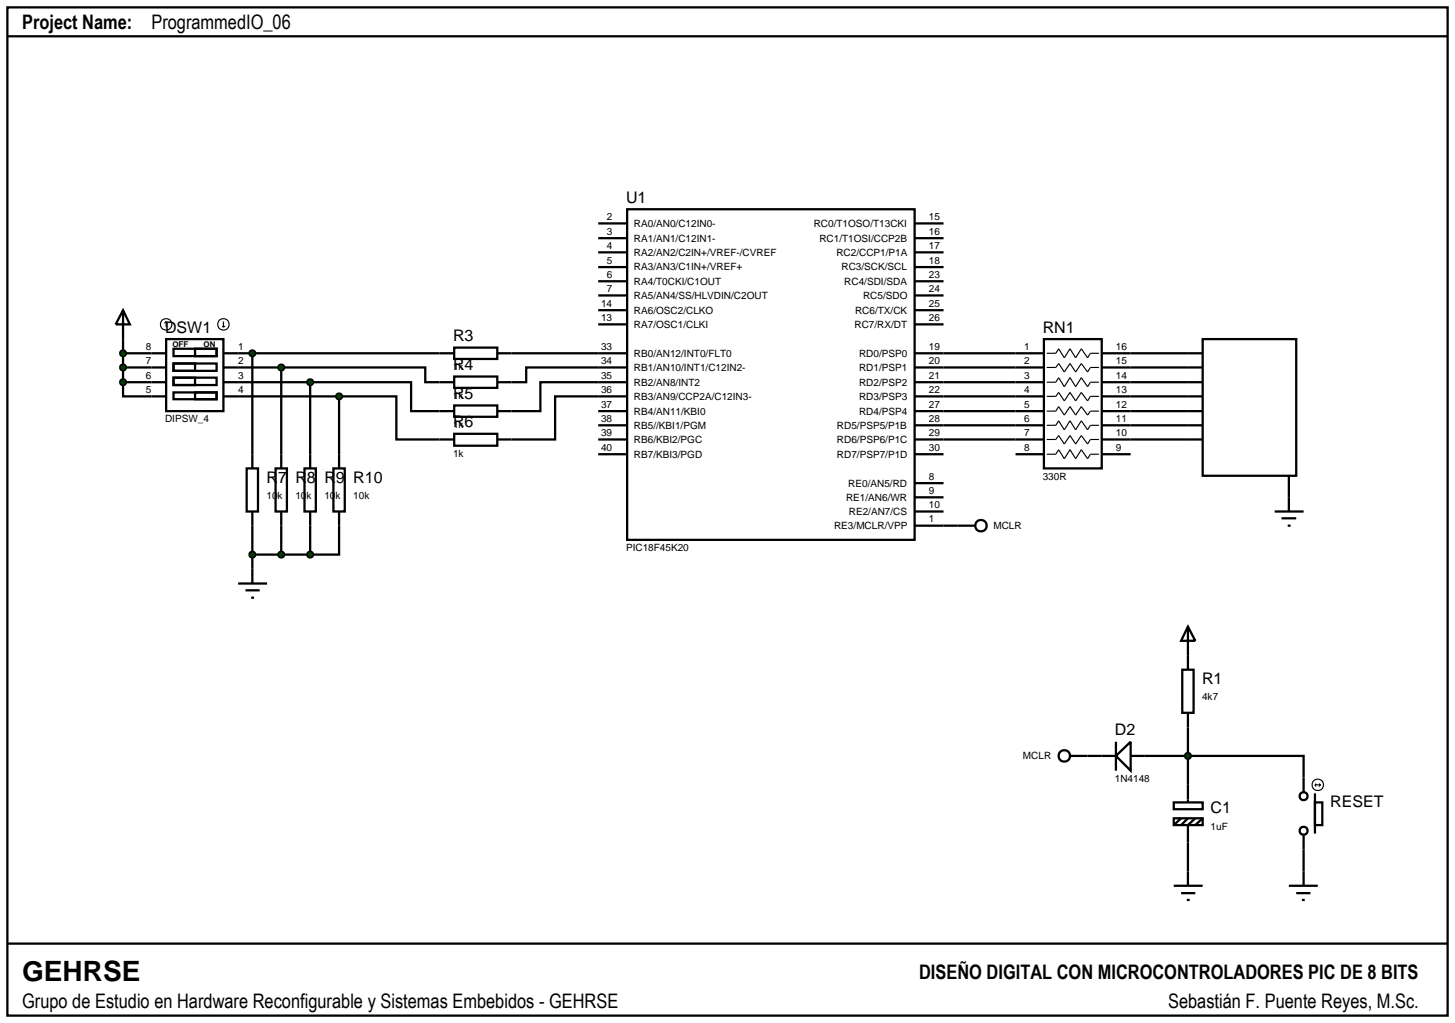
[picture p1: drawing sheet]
<svg xmlns="http://www.w3.org/2000/svg" width="257mm" height="180mm" viewBox="0 0 257 180" stroke-linecap="round" stroke-linejoin="round" font-family="sans-serif">
<g fill="none" stroke="#000" stroke-width=".4">
<path d="M1.3 1.3h254v177.8h-254zM1.3 6.4h254M105.5 39.4h5.1M110.6 36.9h50.7v58.3h-50.7zM161.3 39.4h5.1M21.7 54.7l1.2 2.5h-2.5zM21.7 54.7v12.7M29.3 59.8h10.1v12.7h-10.1zM105.5 49.6h5.1M105.5 52.1h5.1M105.5 54.7h5.1M105.5 57.2h5.1"/>
<path d="M105.5 47.1h5.1M105.5 42h5.1M105.5 44.5h5.1M161.3 49.6h5.1M161.3 52.1h5.1M161.3 54.7h5.1M161.3 57.2h5.1M161.3 47.1h5.1M161.3 42h5.1M161.3 44.5h5.1M184.1 59.8h10.2v22.8h-10.2zM212.1 59.8h16.5v24.1h-16.5z"/>
<path d="M21.7 67.4v2.5h7.6M21.7 62.3h7.6M21.7 64.8h7.6M21.7 67.4h7.6M30.6 61.5h7.6v1.3h-7.6zM30.6 64.1h7.6v1.3h-7.6zM30.6 64.1h3.8v1.3h-3.8zM30.6 66.6h7.6v1.3h-7.6zM30.6 66.6h3.8v1.3h-3.8zM30.6 69.2h7.6v1.2h-7.6zM34.4 61.5h3.8v1.3h-3.8zM34.4 69.2h3.8v1.2h-3.8z"/>
<path d="M39.4 62.3h40.7M39.4 64.8h10.2M39.4 67.4h15.3M39.4 69.9h20.4M44.5 62.3v20.3M49.6 64.8h25.4v2.6h5.1M49.6 64.8v15.3M54.7 67.4h17.8v5.1h7.6M54.7 67.4v12.7M59.8 69.9h10.1v7.6h10.2M59.8 69.9v10.2M80.1 61.3h7.6v2h-7.6z"/>
<path d="M80.1 66.4h7.6v2h-7.6zM80.1 71.5h7.6v2h-7.6zM80.1 76.5h7.6v2.1h-7.6zM87.7 62.3h22.9M105.5 72.5h5.1M105.5 75h5.1M105.5 77.5h5.1M110.6 64.8h-17.8v2.6h-5.1M110.6 67.4h-15.3v5.1h-7.6M110.6 69.9h-12.7v7.6h-10.2M161.3 62.3h22.8M161.3 64.8h22.8"/>
<path d="M161.3 67.4h22.8M161.3 69.9h22.8M161.3 72.5h22.8M161.3 75h22.8M161.3 77.5h22.8M194.3 62.3h17.8M194.3 64.8h17.8M194.3 67.4h17.8M194.3 69.9h17.8M194.3 72.5h17.8M194.3 75h17.8M194.3 77.5h17.8"/>
<path d="M43.5 82.6h2v7.6h-2zM44.5 90.2v10.1M44.5 97.8h10.2M49.6 92.7v5.1M54.7 92.7v5.1M59.8 92.7v5.1h-5.1M105.5 80.1h5.1M161.3 92.7h7.6M161.3 90.2h5.1M161.3 80.1h5.1M161.3 85.2h5.1M161.3 87.7h5.1"/>
<path d="M179.1 80.1h5M194.3 80.1h5.1M224.8 90.2h5.1M226 91.4h2.6M227.1 92.7h.5M227.3 83.9v6.3M191.8 133.3h2.5M201.9 133.3h28v3.8M209.5 128.3v10.1M209.5 148.6v5.1M229.9 149.8v3.9M1.3 166.4h254"/>
</g>
<g fill="none" stroke="#000" stroke-width=".2">
<path d="M29.3 56.7l-.3 .3M29.3 56.7l.2 .3M29.3 56.7v1M39.2 57.5l.2 .2M39.4 56.7v1M39.7 57.5l-.3 .2M184.6 62.3h1.6l.5-.8 1 1.6 1-1.6 1 1.6 1-1.6 1.1 1.6 .5-.8h1.5M184.6 64.8h1.6l.5-.7 1 1.5 1-1.5 1 1.5 1-1.5 1.1 1.5 .5-.8h1.5M184.6 67.4h1.6l.5-.8 1 1.6 1-1.6 1 1.6 1-1.6 1.1 1.6 .5-.8h1.5M184.6 69.9h1.6l.5-.7 1 1.5 1-1.5 1 1.5 1-1.5 1.1 1.5 .5-.8h1.5M184.6 72.5h1.6l.5-.8 1 1.5 1-1.5 1 1.5 1-1.5 1.1 1.5 .5-.7h1.5M184.6 75h1.6l.5-.8 1 1.6 1-1.6 1 1.6 1-1.6 1.1 1.6 .5-.8h1.5"/>
<path d="M184.6 77.5h1.6l.5-.7 1 1.5 1-1.5 1 1.5 1-1.5 1.1 1.5 .5-.8h1.5M184.6 80.1h1.6l.5-.8 1 1.6 1-1.6 1 1.6 1-1.6 1.1 1.6 .5-.8h1.5"/>
<circle cx="29.3" cy="57.2" r="1.01"/>
<circle cx="39.4" cy="57.2" r="1.01"/>
</g>
<g fill="#004000" stroke="#000" stroke-width=".4">
<path d="M21.3 62l.4-.2-.5 .5zM21.7 61.8l.4 .2 .1 .3zM22.2 62.3l-.1 .3-.4 .2zM21.2 62.3l.5 .5-.4-.2z"/>
<path d="M21.3 64.5l.4-.2-.5 .5zM21.7 64.3l.4 .2 .1 .3zM21.7 65.3l.5-.5-.1 .3zM21.2 64.8l.5 .5-.3-.1z"/>
<path d="M21.3 67.1l.4-.2-.5 .5zM21.7 66.9l.4 .2 .1 .3zM21.7 67.9l.5-.5-.1 .3zM21.2 67.4l.5 .5-.3-.1z"/>
<path d="M44.1 62l.4-.2-.5 .5zM44.5 61.8l.4 .2 .1 .3zM45 62.3l-.1 .3-.4 .2zM44 62.3l.5 .5-.4-.2z"/>
</g>
<g fill="#004000">
<path d="M21.2 62.3l.5-.5 .5 .5-.5 .5z"/>
<path d="M21.2 64.8l.5-.5 .5 .5-.5 .5z"/>
<path d="M21.2 67.4l.5-.5 .5 .5-.5 .5z"/>
<path d="M44 62.3l.5-.5 .5 .5-.5 .5z"/>
</g>
<path d="M48.6 82.6h2v7.6h-2zM49.6 80.1v2.5M49.6 90.2v2.5M53.7 82.6h2v7.6h-2zM54.7 80.1v2.5M54.7 90.2v2.5M58.8 82.6h2v7.6h-2zM59.8 80.1v2.5M59.8 90.2v2.5" fill="none" stroke="#000" stroke-width=".4"/>
<g fill="#004000" stroke="#000" stroke-width=".4">
<path d="M49.2 64.5l.4-.2-.5 .5zM49.6 64.3l.3 .1 .2 .4zM49.6 65.3l.5-.5-.2 .4zM49.1 64.8l.5 .5-.4-.2z"/>
<path d="M54.3 67.1l.4-.2-.5 .5zM54.7 66.9l.3 .1 .2 .4zM54.7 67.9l.5-.5-.2 .4zM54.2 67.4l.5 .5-.4-.2z"/>
<path d="M59.4 69.6l.4-.2-.5 .5zM59.8 69.4l.4 .2 .1 .3zM59.8 70.4l.5-.5-.1 .3zM59.3 69.9l.5 .5-.3-.1z"/>
<path d="M49.2 97.5l.4-.2-.5 .5zM49.6 97.3l.3 .1 .2 .4zM49.6 98.3l.5-.5-.1 .3zM49.1 97.8l.5 .5-.4-.2z"/>
<path d="M54.4 97.4l.3-.1-.5 .5zM54.7 97.3l.3 .1 .2 .4zM55.2 97.8l-.2 .4-.3 .1zM54.2 97.8l.5 .5-.4-.2z"/>
</g>
<g fill="#004000">
<path d="M49.1 64.8l.5-.5 .5 .5-.5 .5z"/>
<path d="M54.2 67.4l.5-.5 .5 .5-.5 .5z"/>
<path d="M59.3 69.9l.5-.5 .5 .5-.5 .5z"/>
<path d="M49.6 97.3l.5 .5-.5 .5-.5-.5z"/>
<path d="M54.7 97.3l.5 .5-.5 .5-.5-.5z"/>
</g>
<path d="M42 102.9h5.1M43.3 104.1h2.5M44.3 105.4h.5M44.5 100.3v2.6" fill="none" stroke="#000" stroke-width=".4"/>
<path d="M44.1 97.5l.4-.2-.5 .5zM44.5 97.3l.4 .2 .1 .3zM45 97.8l-.1 .3-.4 .2zM44 97.8l.5 .5-.3-.1z" fill="#004000" stroke="#000" stroke-width=".4"/>
<path d="M44 97.8l.5-.5 .5 .5-.5 .5z" fill="#004000"/>
<g fill="none" stroke="#000" stroke-width=".4">
<path d="M208.5 118.1h2v7.6h-2zM209.5 110.5l1.3 2.5h-2.5zM209.5 110.5v7.6M194.3 133.3h2.5M196.8 133.3l2.6-2.5v5.1zM196.8 130.8v5.1M199.4 133.3h2.5M209.5 125.7v2.6M209.5 138.4v3.1M229.9 137.1v2.6M231.9 139.9v7.1M207 141.5h5.1v1.2h-5.1z"/>
<path d="M207 144.3h5.1v1.2h-5.1zM207 156.2h5.1M208.3 157.5h2.5M208.3 144.3l-1.3 1.2M209.3 158.7h.5M209.5 153.7v2.5M209.5 144.3l-1.2 1.2M210.8 144.3l-1.3 1.2v3.1M212.1 144.3l-1.3 1.2M227.3 156.2h5.1M228.6 157.5h2.5M229.6 158.7h.5"/>
<path d="M229.9 147.3v2.5M229.9 153.7v2.5M231.9 141.5h1.3v4h-1.3z"/>
<circle cx="229.9" cy="140.4" r=".7"/>
<circle cx="229.9" cy="146.5" r=".7"/>
</g>
<g fill="none" stroke="#000" stroke-width=".2">
<path d="M231.9 138.4h1M231.9 138.4l.2 .3M232.1 138.2l-.2 .2M232.6 138.2l.3 .2M232.9 138.4l-.3 .3"/>
<circle cx="232.4" cy="138.4" r="1.01"/>
</g>
<path d="M209.2 132.9l.3-.1-.5 .5zM209.5 132.8l.3 .1 .2 .4zM209.5 133.8l.5-.5-.1 .3zM209 133.3l.5 .5-.4-.2z" fill="#004000" stroke="#000" stroke-width=".4"/>
<path d="M209.5 132.8l.5 .5-.5 .5-.5-.5z" fill="#004000"/>
<g fill="none" stroke="#000" stroke-width=".4">
<path d="M168.9 92.7h3M188.7 133.3h3.1"/>
<circle cx="173" cy="92.7" r="1.01"/>
<circle cx="187.7" cy="133.3" r="1.01"/>
</g>
<text font-size="4.9" x="3.9" y="173.1">GEHRSE</text>
<g font-size="3.5">
<text x="3.9" y="5.2">Project Name:</text>
<text x="26.7" y="5.2">ProgrammedIO_06</text>
<text x="162.1" y="172.7">DISEÑO DIGITAL CON MICROCONTROLADORES PIC DE 8 BITS</text>
<text x="3.9" y="177.8">Grupo de Estudio en Hardware Reconfigurable y Sistemas Embebidos - GEHRSE</text>
<text x="206" y="177.8">Sebastián F. Puente Reyes, M.Sc.</text>
</g>
<g font-size="2.8">
<text x="110.4" y="35.8">U1</text>
<text x="29.1" y="58.7">DSW1</text>
<text x="183.9" y="58.7">RN1</text>
<text x="79.9" y="60.2">R3</text>
<text x="79.9" y="65.3">R4</text>
<text x="79.9" y="70.4">R5</text>
<text x="79.9" y="75.4">R6</text>
<text x="47" y="85.2">R7</text>
<text x="52.1" y="85.2">R8</text>
<text x="57.2" y="85.2">R9</text>
<text x="62.3" y="85.2">R10</text>
<text x="212" y="120.7">R1</text>
<text x="196.6" y="129.7">D2</text>
<text x="213.5" y="143.5">C1</text>
<text x="234.6" y="142.3">RESET</text>
</g>
<g font-size="1.8">
<text x="107" y="38.8">2</text>
<text x="107" y="41.4">3</text>
<text x="111.8" y="40">RA0/AN0/C12IN0-</text>
<text x="143.5" y="40">RC0/T1OSO/T13CKI</text>
<text x="163.8" y="38.8">15</text>
<text x="163.8" y="41.4">16</text>
<text x="107" y="43.9">4</text>
<text x="107" y="46.5">5</text>
<text x="111.8" y="42.6">RA1/AN1/C12IN1-</text>
<text x="111.8" y="45.1">RA2/AN2/C2IN+/VREF-/CVREF</text>
<text x="111.8" y="47.7">RA3/AN3/C1IN+/VREF+</text>
<text x="144.5" y="42.6">RC1/T1OSI/CCP2B</text>
<text x="147.5" y="45.1">RC2/CCP1/P1A</text>
<text x="148.4" y="47.7">RC3/SCK/SCL</text>
<text x="163.8" y="46.5">18</text>
<text x="163.8" y="43.9">17</text>
<text x="107" y="49">6</text>
<text x="107" y="51.5">7</text>
<text x="111.8" y="50.2">RA4/T0CKI/C1OUT</text>
<text x="111.8" y="52.7">RA5/AN4/SS/HLVDIN/C2OUT</text>
<text x="148.9" y="50.2">RC4/SDI/SDA</text>
<text x="152.2" y="52.7">RC5/SDO</text>
<text x="163.8" y="49">23</text>
<text x="163.8" y="51.5">24</text>
<text x="106" y="54.1">14</text>
<text x="106" y="56.6">13</text>
<text x="111.8" y="55.3">RA6/OSC2/CLKO</text>
<text x="111.8" y="57.8">RA7/OSC1/CLKI</text>
<text x="150.7" y="57.8">RC7/RX/DT</text>
<text x="150.8" y="55.3">RC6/TX/CK</text>
<text x="163.8" y="54.1">25</text>
<text x="163.8" y="56.6">26</text>
<text x="25.7" y="61.7">8</text>
<text x="25.7" y="64.2">7</text>
<text x="42" y="61.7">1</text>
<text x="42" y="64.2">2</text>
<text x="79.9" y="65.3">1k</text>
<text x="106" y="61.7">33</text>
<text x="106" y="64.2">34</text>
<text x="111.8" y="62.9">RB0/AN12/INT0/FLT0</text>
<text x="111.8" y="65.4">RB1/AN10/INT1/C12IN2-</text>
<text x="151.5" y="62.9">RD0/PSP0</text>
<text x="151.5" y="65.4">RD1/PSP1</text>
<text x="163.8" y="61.7">19</text>
<text x="163.8" y="64.2">20</text>
<text x="180.6" y="61.7">1</text>
<text x="180.6" y="64.2">2</text>
<text x="196.8" y="61.7">16</text>
<text x="196.8" y="64.2">15</text>
<text x="25.7" y="66.8">6</text>
<text x="25.7" y="69.3">5</text>
<text x="42" y="66.8">3</text>
<text x="42" y="69.3">4</text>
<text x="79.9" y="70.4">1k</text>
<text x="106" y="66.8">35</text>
<text x="106" y="69.3">36</text>
<text x="106" y="71.9">37</text>
<text x="111.8" y="68">RB2/AN8/INT2</text>
<text x="111.8" y="70.5">RB3/AN9/CCP2A/C12IN3-</text>
<text x="151.5" y="68">RD2/PSP2</text>
<text x="151.5" y="70.5">RD3/PSP3</text>
<text x="163.8" y="66.8">21</text>
<text x="163.8" y="69.3">22</text>
<text x="163.8" y="71.9">27</text>
<text x="180.6" y="66.8">3</text>
<text x="180.6" y="69.3">4</text>
<text x="180.6" y="71.9">5</text>
<text x="196.8" y="66.8">14</text>
<text x="196.8" y="69.3">13</text>
<text x="196.8" y="71.9">12</text>
<text x="29.1" y="74.5">DIPSW_4</text>
<text x="79.9" y="75.5">1k</text>
<text x="106" y="74.4">38</text>
<text x="106" y="76.9">39</text>
<text x="111.8" y="73.1">RB4/AN11/KBI0</text>
<text x="111.8" y="75.6">RB5//KBI1/PGM</text>
<text x="147.6" y="75.6">RD5/PSP5/P1B</text>
<text x="151.5" y="73.1">RD4/PSP4</text>
<text x="163.8" y="74.4">28</text>
<text x="163.8" y="76.9">29</text>
<text x="180.6" y="74.4">6</text>
<text x="180.6" y="76.9">7</text>
<text x="196.8" y="74.4">11</text>
<text x="196.8" y="76.9">10</text>
<text x="79.9" y="80.6">1k</text>
<text x="106" y="79.5">40</text>
<text x="111.8" y="78.1">RB6/KBI2/PGC</text>
<text x="111.8" y="80.7">RB7/KBI3/PGD</text>
<text x="147.6" y="78.1">RD6/PSP6/P1C</text>
<text x="147.6" y="80.7">RD7/PSP7/P1D</text>
<text x="163.8" y="79.5">30</text>
<text x="180.6" y="79.5">8</text>
<text x="196.8" y="79.5">9</text>
<text x="47" y="88">10k</text>
<text x="52.1" y="88">10k</text>
<text x="57.2" y="88">10k</text>
<text x="62.3" y="88">10k</text>
<text x="149.2" y="88.3">RE1/AN6/WR</text>
<text x="149.6" y="85.8">RE0/AN5/RD</text>
<text x="163.8" y="84.6">8</text>
<text x="163.8" y="87.1">9</text>
<text x="163.8" y="89.6">10</text>
<text x="183.9" y="84.6">330R</text>
<text x="147.1" y="93.3">RE3/MCLR/VPP</text>
<text x="149.7" y="90.8">RE2/AN7/CS</text>
<text x="163.8" y="92.1">1</text>
<text x="175.2" y="93.3">MCLR</text>
<text x="110.4" y="97.2">PIC18F45K20</text>
<text x="212" y="123.5">4k7</text>
<text x="180.4" y="133.9">MCLR</text>
<text x="196.6" y="137.9">1N4148</text>
<text x="213.5" y="146.4">1uF</text>
</g>
<g font-size="1.4">
<text x="30.4" y="61.2">OFF</text>
<text x="35.9" y="61.2">ON</text>
</g>
</svg>
